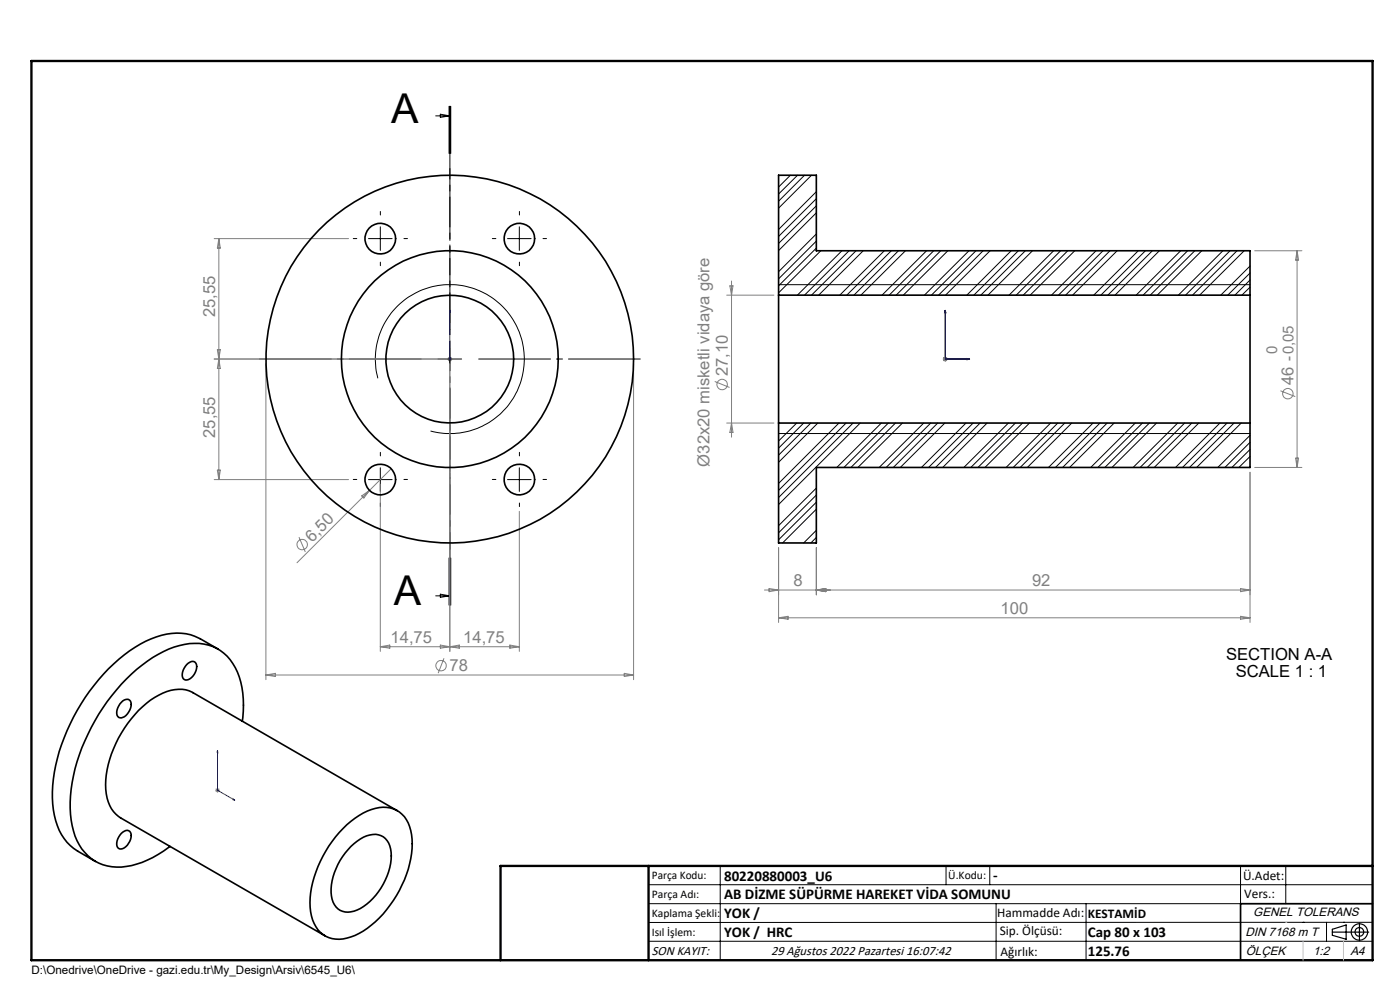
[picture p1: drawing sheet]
<svg xmlns="http://www.w3.org/2000/svg" width="297mm" height="210mm" viewBox="0 0 297 210" stroke-linecap="round" stroke-linejoin="round" font-family="sans-serif">
<g fill="none" stroke="#808080" stroke-width=".21">
<path d="M45.4 50.6h28.5M46.4 50.6v51.1M46.4 50.6l.3 2h-.6zM155.2 59.6v33.1M266.2 53.2h10M275.2 53.2v46M275.2 53.2l.3 2h-.7zM45.4 76.2h49M46.1 74.2h.6l-.3 2zM46.4 76.2l.3 2h-.6zM56.4 77.2v67M94.9 76.2h1"/>
<path d="M95.1 75.8l.7 .7M95.4 75.7v1M95.4 77.2v61M95.8 75.8l-.7 .7M134.4 77.2v67M154.2 62.6h10M154.8 60.6h.7l-.3 2zM200 76.2h1M200.2 75.8l.7 .7M200.5 75.7v1M200.9 75.8l-.7 .7M46.1 99.7h.6l-.3 2z"/>
<path d="M83 99.4l-20 20M151.6 80.9l3.2 1.3M154.2 89.7h10M155.2 89.7l.3 2h-.7zM266.2 99.2h10M271.6 82.9l3.2 1.2M274.8 97.2h.7l-.3 2zM45.4 101.7h28.5M63.4 113.9l1.4 3.2M76.7 105.2l1.7-1.2-1.2 1.6zM80.7 102.7v35.5M110.2 108.5v29.7"/>
<path d="M165.2 116.2v15.8M173.2 116.2v10M265.2 100.2v31.8M80.7 137.2h29.5M80.7 137.2l2-.4v.7zM93.4 136.8l2 .4-2 .3zM94.2 139.6l-1.2 3.2M95.4 137.2l2-.4v.7zM108.2 136.8l2 .4-2 .3zM162.2 125.2h103M163.2 124.8l2 .4-2 .3zM165.2 131h100"/>
<path d="M165.2 131l2-.3v.7zM173.2 125.2l2-.4v.7zM263.2 124.8l2 .4-2 .3zM263.2 130.7l2 .3-2 .4zM56.4 143.2h78M56.4 143.2l2-.4v.7zM132.4 142.8l2 .4-2 .3zM45.6 167.6h1M45.8 167.3l.7 .7M46.1 167.1v1M46.5 167.3l-.7 .7"/>
<circle cx="153.2" cy="81.6" r="1.1"/>
<circle cx="273.2" cy="83.5" r="1.1"/>
<circle cx="64.1" cy="115.5" r="1.1"/>
<circle cx="93.6" cy="141.2" r="1.11"/>
</g>
<g fill="none" stroke="#000" stroke-width=".21">
<path d="M92.4 24.6h3M93.4 24.2l2 .4-2 .3zM95.3 22.5v10M95.4 22.5v10M95.6 22.5v10M78.2 50.6h5M80.7 48.1v5M107.7 50.6h5M110.2 48.1v5M92.9 76.2h5M95.4 73.7v5M165.2 60.4h100"/>
<path d="M80.2 80.2a15.8 15.8 0 0 1 13.8-19.8 15.8 15.8 0 0 1 17.2 17.1 15.8 15.8 0 0 1-19.9 13.9M80.7 99.2v5M110.2 99.2v5M165.2 92h100M78.2 101.7h5M95.3 118.4v10M95.4 118.4v10M95.6 118.4v10zM107.7 101.7h5M92.4 126.4h3M93.4 126l2 .4-2 .3zM137.6 187.7h153.6"/>
<path d="M137.6 191.7h153.6M137.6 199.7h153.6M152.8 183.7v20M200.7 183.7v4M210 183.7v4M211.3 191.7v12M230.4 191.7v12M263.2 183.7v20M272.8 183.7v8M276.4 195.6h.1M281.4 195.6v4.1M285 195.6h.1"/>
<path d="M291.2 195.6l-153.6 .1"/>
</g>
<g fill="none" stroke="#000" stroke-width=".25">
<path d="M282.6 197.7h7.8M282.6 197.1l3-.9v3l-3-.8zM288.4 195.8v3.8M106.2 203.7h185"/>
<circle cx="288.4" cy="197.7" r="1.74"/>
<circle cx="288.4" cy="197.7" r=".93"/>
</g>
<path d="M95.4 76.1v.2zM95.4 65.8v.5v-.5M95.4 76.2h.1M95.4 65.8v10.4M200.5 65.8l.2 .5h-.3zM200.5 65.8v10.4h5.2M205.2 76.1l.5 .1-.5 .1zM46.1 159.2l.1 .5-.2-.1zM46.1 159.2v8.4l3.7 2.1M49.4 169.4l.4 .3-.4-.1z" fill="none" stroke="#00f" stroke-width=".21"/>
<path d="M90.4 76.2h-36.5M95.4 71.2v-36.5M100.4 76.2h36.5M95.4 81.2v36.5" fill="none" stroke="#000" stroke-width=".21" stroke-dasharray="15.2 1.3 1.3 1.3" stroke-dashoffset="-1.1"/>
<g fill="none" stroke="#000" stroke-width=".21" stroke-dasharray="15.2 1.3 1.3 1.3">
<path d="M75.7 50.6h-.8M80.7 45.6v-.7M80.7 55.6v.8M85.7 50.6h.7M105.2 50.6h-.8M110.2 45.6v-.7M110.2 55.6v.8M115.2 50.6h.7M80.7 96.7v-.7M110.2 96.7v-.7M75.7 101.7h-.8M80.7 106.7v.8"/>
<path d="M85.7 101.7h.7M105.2 101.7h-.8M110.2 106.7v.8M115.2 101.7h.7"/>
</g>
<path d="M95.4 22.5v105.9" fill="none" stroke="#000" stroke-width=".21" stroke-dasharray="6.3 1.3 1.3 1.3" stroke-dashoffset="1.1"/>
<path d="M291.2 191.7h-28v12" fill="none" stroke="#000" stroke-width=".35"/>
<path d="M6.7 12.9h284.5v190.8h-284.5zM137.6 183.7v20M291.2 183.7h-185v20" fill="none" stroke="#000" stroke-width=".5"/>
<path d="M276.4 199.7v4M285 199.7v4" fill="none" stroke="#c0c0c0" stroke-width=".21"/>
<path d="M272.8 195.6h.1" fill="none" stroke="#c0c0c0" stroke-width=".25"/>
<g fill="#00f">
<path d="M95.4 76.1v.2zM95.4 65.8v.5z"/>
<path d="M49.4 169.4l.4 .3-.4-.1zM46.1 159.2l.1 .5-.2-.1z"/>
<path d="M205.2 76.1l.5 .1-.5 .1zM200.5 65.8l.2 .5h-.3zM205.2 76.1l.5 .1-.5 .1zM200.5 65.8l.2 .5h-.3z"/>
</g>
<g fill="none" stroke="#000" stroke-width=".35">
<path d="M165.2 62.6v27.1M165.2 62.6h100M165.2 62.6v-25.4h8v16h92v9.4M265.2 62.6v27.1M165.2 89.7h100M165.2 89.7v25.5h8v-16h92v-9.5M46.2 137.7l-3.7-2.2a11.6 11.6 0 0 0-10.5 0 35.2 35.2 0 0 0-15.6 15.2 36 36 0 0 0-5.2 19.9 12.1 12.1 0 0 0 5.2 9.9l3.8 2.2M26 148.7a1.05 1.05 0 0 1 1.4-.2 1.05 1.05 0 0 1 .4 1.3 2.8 2.8 0 0 1-2.4 2.5 1.18 1.18 0 0 1-.6-1.7l.6-1.3zM39.6 141l.3-.3a1.05 1.05 0 0 1 1.4-.3 1.05 1.05 0 0 1 .4 1.4 2.8 2.8 0 0 1-2.4 2.4 1.38 1.38 0 0 1-.4-2.1zM51.4 153a17.4 17.4 0 0 0-2.6-13.1 9.8 9.8 0 0 0-10.7-3 28 28 0 0 0-13.4 9.4 41.5 41.5 0 0 0-9.7 22.5 17.4 17.4 0 0 0 2.4 11.3 9.7 9.7 0 0 0 10.5 3.5 22.3 22.3 0 0 0 8.2-4M25.7 176.8l.3-.3a1.05 1.05 0 0 1 1.4-.2 1.05 1.05 0 0 1 .4 1.4 2.8 2.8 0 0 1-2.4 2.4 1.38 1.38 0 0 1-.4-2.1zM73.6 174.9a11.8 11.8 0 0 1 8.4-3.6 5.8 5.8 0 0 1 5.1 4.9 19.2 19.2 0 0 1-2.4 12.7 21.5 21.5 0 0 1-9.4 9.5 6.5 6.5 0 0 1-7.4-.6 9.7 9.7 0 0 1-2-8.4 25.4 25.4 0 0 1 7.7-14.5z"/>
<path d="M74.4 179.6a6.9 6.9 0 0 1 5.9-2.5 3.8 3.8 0 0 1 2.7 3.7 13.6 13.6 0 0 1-7.2 12.2 3.6 3.6 0 0 1-5.5-3 13.4 13.4 0 0 1 4.1-10.4zM84.3 172l-43.4-25.1a7.4 7.4 0 0 0-7.2 .6 23.7 23.7 0 0 0-10.4 13.5 13.5 13.5 0 0 0 .3 10.5l1 1.2 1 .8 43.3 25"/>
<circle cx="80.7" cy="50.6" r="3.3"/>
<circle cx="110.2" cy="50.6" r="3.3"/>
<circle cx="95.4" cy="76.2" r="39"/>
<circle cx="95.4" cy="76.2" r="13.6"/>
<circle cx="95.4" cy="76.2" r="23"/>
<circle cx="80.7" cy="101.7" r="3.3"/>
<circle cx="110.2" cy="101.7" r="3.3"/>
</g>
<g fill="none" stroke="#000" stroke-width=".21">
<path d="M167.7 37.2l-2.5 2.5M169.2 37.2l-4 4M170.7 37.2l-5.5 5.5M172.2 37.2l-7 7M173.2 40.7l-8 8M173.2 49.6l-8 8M173.2 42.1l-8 8.1M173.2 51.1l-8 8.1M173.2 43.7l-8 7.9M173.2 52.6l-8 8M173.2 45.1l-8 8.1M174.1 53.2l-8.9 8.9"/>
<path d="M178.6 53.2l-9.4 9.4M180.1 53.2l-9.4 9.4M181.6 53.2l-9.4 9.4M183.1 53.2l-9.4 9.4M187.6 53.2l-9.4 9.4M189.1 53.2l-9.5 9.4M190.6 53.2l-9.4 9.4M192.1 53.2l-9.5 9.4M196.6 53.2l-9.5 9.4M198.1 53.2l-9.5 9.4M199.6 53.2l-9.5 9.4M201.1 53.2l-9.5 9.4"/>
<path d="M205.6 53.2l-9.5 9.4M207 53.2l-9.4 9.4M208.6 53.2l-9.5 9.4M210 53.2l-9.4 9.4M214.5 53.2l-9.4 9.4M216 53.2l-9.4 9.4M217.5 53.2l-9.4 9.4M219 53.2l-9.4 9.4M223.5 53.2l-9.4 9.4M225 53.2l-9.4 9.4M226.5 53.2l-9.4 9.4M228 53.2l-9.5 9.4"/>
<path d="M232.5 53.2l-9.4 9.4M234 53.2l-9.5 9.4M235.5 53.2l-9.4 9.4M237 53.2l-9.5 9.4M241.5 53.2l-9.5 9.4M243 53.2l-9.5 9.4M244.5 53.2l-9.5 9.4M246 53.2l-9.5 9.4M250.5 53.2l-9.5 9.4M252 53.2l-9.5 9.4M253.5 53.2l-9.5 9.4M255 53.2l-9.5 9.4"/>
<path d="M259.4 53.2l-9.4 9.4M260.9 53.2l-9.4 9.4M262.4 53.2l-9.4 9.4M263.9 53.2l-9.4 9.4M265.2 56.4l-6.2 6.2M265.2 57.9l-4.7 4.7M265.2 59.4l-3.2 3.2M265.2 60.9l-1.7 1.7M169 89.7l-3.8 3.8M170.5 89.7l-5.3 5.4M172 89.7l-6.8 6.8M173.5 89.7l-8.3 8.4"/>
<path d="M178 89.7l-12.8 12.8M179.5 89.7l-14.3 14.3M181 89.7l-15.8 15.8M182.5 89.7l-17.3 17.3M187 89.7l-9.5 9.5M188.5 89.7l-9.5 9.5M190 89.7l-9.5 9.5M191.5 89.7l-9.5 9.5M196 89.7l-9.5 9.5M197.4 89.7l-9.4 9.5M198.9 89.7l-9.4 9.5M200.4 89.7l-9.4 9.5"/>
<path d="M204.9 89.7l-9.4 9.5M206.4 89.7l-9.4 9.5M207.9 89.7l-9.4 9.5M209.4 89.7l-9.4 9.5M213.9 89.7l-9.4 9.5M215.4 89.7l-9.4 9.5M216.9 89.7l-9.4 9.5M218.4 89.7l-9.4 9.5M222.9 89.7l-9.5 9.5M224.4 89.7l-9.5 9.5M225.9 89.7l-9.5 9.5M227.4 89.7l-9.5 9.5"/>
<path d="M231.9 89.7l-9.5 9.5M233.4 89.7l-9.5 9.5M234.9 89.7l-9.5 9.5M236.4 89.7l-9.5 9.5M240.8 89.7l-9.4 9.5M242.4 89.7l-9.5 9.5M243.8 89.7l-9.4 9.5M245.4 89.7l-9.5 9.5M249.8 89.7l-9.4 9.5M251.3 89.7l-9.4 9.5M252.8 89.7l-9.4 9.5M254.3 89.7l-9.4 9.5"/>
<path d="M258.8 89.7l-9.4 9.5M260.3 89.7l-9.4 9.5M261.8 89.7l-9.5 9.5M263.3 89.7l-9.4 9.5M265.2 92.3l-6.9 6.9M265.2 93.8l-5.3 5.4M265.2 95.3l-3.9 3.9M265.2 96.8l-2.4 2.4M173.2 103.5l-8 8M173.2 112.5l-2.7 2.7M173.2 105l-8 8M173.2 114l-1.2 1.2"/>
<path d="M173.2 106.5l-8 8M173.2 108l-7.2 7.2"/>
</g>
<g font-size="8.7">
<text x="83" y="26.1">A</text>
<text x="83.5" y="128.4">A</text>
</g>
<g font-size="3.5" fill="#808080">
<text x="45.7" y="67.3" transform="rotate(-90 45.7 67.3)">25,55</text>
<text x="154.4" y="79.8" transform="rotate(-90 154.4 79.8)">27,10</text>
<text x="274.4" y="81.7" transform="rotate(-90 274.4 81.7)">46 -0,05</text>
<text x="45.7" y="92.9" transform="rotate(-90 45.7 92.9)">25,55</text>
<text x="150.5" y="99" transform="rotate(-90 150.5 99)">Ø32x20 misketli vidaya göre</text>
<text x="66.2" y="115.1" transform="rotate(-45 66.2 115.1)">6,50</text>
<text x="168.3" y="124.4">8</text>
<text x="218.9" y="124.4">92</text>
<text x="212.3" y="130.2">100</text>
<text x="82.9" y="136.4">14,75</text>
<text x="98.3" y="136.4">14,75</text>
<text x="95.4" y="142.4">78</text>
</g>
<g font-size="3.5">
<text x="260.1" y="140">SECTION A-A</text>
<text x="262.2" y="143.5">SCALE 1 : 1</text>
</g>
<text font-size="3.2" fill="#808080" x="270.9" y="75.2" transform="rotate(-90 270.9 75.2)">0</text>
<g font-size="3.2">
<text x="153.6" y="186.8">80220880003_U6</text>
<text x="153.6" y="190.8">AB DİZME SÜPÜRME HAREKET VİDA SOMUNU</text>
<text x="210.7" y="186.6">-</text>
<text x="153.6" y="194.8">YOK /</text>
<text x="153.6" y="198.8">YOK / HRC</text>
<text x="230.8" y="198.7">Cap 80 x 103</text>
<text x="230.8" y="202.8">125.76</text>
</g>
<g font-size="2.8">
<text x="263.7" y="186.7">Ü.Adet:</text>
<text x="263.9" y="190.5">Vers.:</text>
<text x="211.5" y="194.5">Hammadde Adı:</text>
<text x="230.8" y="194.7">KESTAMİD</text>
<text x="138.3" y="202.6">SON KAYIT:</text>
<text x="163.6" y="202.6">29 Ağustos 2022 Pazartesi 16:07:42</text>
<text x="212.1" y="198.4">Sip. Ölçüsü:</text>
<text x="212.2" y="202.7">Ağırlık:</text>
</g>
<g font-size="2.6">
<text x="265.9" y="194.4">GENEL TOLERANS</text>
<text x="264.2" y="198.5">DIN 7168 m T</text>
<text x="264.3" y="202.6">ÖLÇEK</text>
<text x="278.5" y="202.6">1:2</text>
<text x="286.5" y="202.6">A4</text>
</g>
<g font-size="2.5">
<text x="138.3" y="186.4">Parça Kodu:</text>
<text x="138.3" y="190.5">Parça Adı:</text>
<text x="201.2" y="186.5">Ü.Kodu:</text>
<text x="138.3" y="194.5">Kaplama Şekli:</text>
<text x="138.3" y="198.6">Isıl İşlem:</text>
<text x="6.7" y="206.7">D:\Onedrive\OneDrive - gazi.edu.tr\My_Design\Arsiv\6545_U6\</text>
</g>
</svg>
